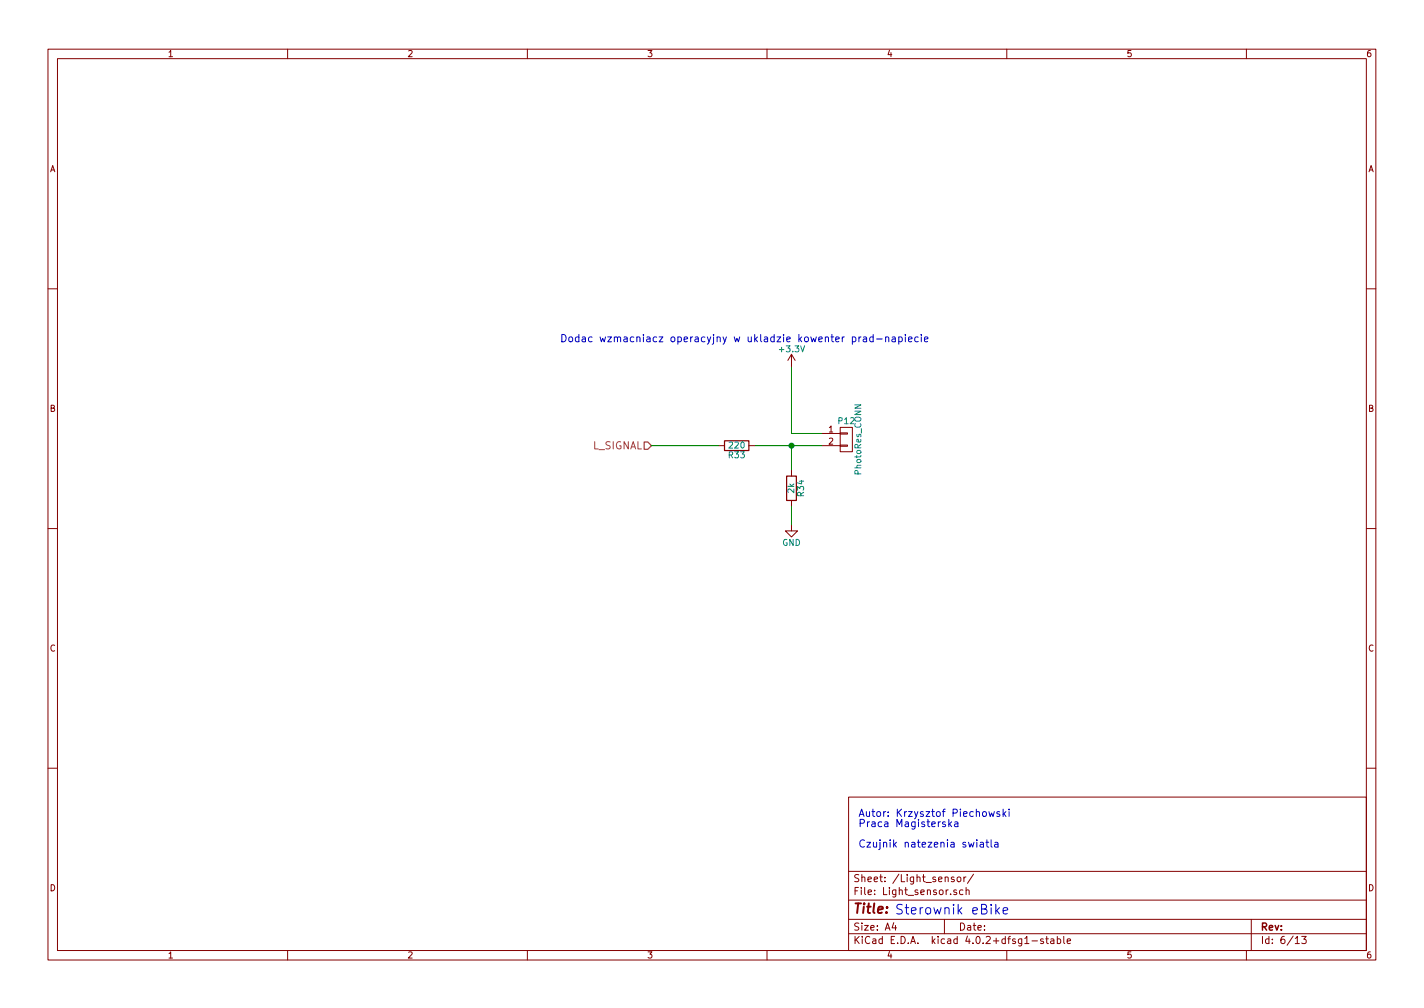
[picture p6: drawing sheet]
<svg xmlns="http://www.w3.org/2000/svg" width="297mm" height="210mm" viewBox="0 0 297 210" stroke-linecap="round" stroke-linejoin="round" font-family="sans-serif">
<g fill="none" stroke="#840000" stroke-width=".21">
<path d="M10 10.3h277v189.9h-277zM12 12.2h273v186.1h-273zM60 10.3v1.9M110 10.3v1.9M160 10.3v1.9M210 10.3v1.9M260 10.3v1.9M10 60.2h2M165.1 73.9v2.5M165.1 73.9l-.8 1.3M165.1 73.9l.8 1.3M285 60.2h2"/>
<path d="M149.9 93h1.2M156.2 93h1.3M165.1 98v1.3M171.4 90.4h3.9M171.4 93h3.9M175.3 92.8h1.5v.3h-1.5zM175.3 90.3h1.5v.2h-1.5zM175.3 89.1h2.5v5.1h-2.5zM10 110.3h2M165.1 109.5v1.2h1.3l-1.3 1.3-1.3-1.3h1.3M165.1 104.4v1.3M285 110.3h2"/>
<path d="M10 160.2h2M177 166.3h108v32h-108zM285 160.2h2M60 198.3v1.9M110 198.3v1.9M160 198.3v1.9M177 194.8h108M177 191.8h108M177 187.8h108M177 181.8h108M186.4 192.5l-.3 1h.9M186.8 193v1"/>
<path d="M197 191.8v3M199 183l-.3-.1-.3 .2 .1 .3 .5 .1v.3h-.6M199.5 185.7l-.3-.1-.3 .2 .1 .2 .5 .2v.3h-.6M199.7 183.1l.2-.2 .5 .2v.5l-.1 .2-.4 .1-.2-.1zM200.9 185.7l-.5-.1-.2 .3v.6l.2 .1 .5-.1M201.1 182.9v1M201.5 182.9l-.4 .3M201.5 185.7l.2-.1 .4 .1 .1 .9M201.5 185.1v1.5M203.1 182.3l-1.3 2M210 198.3v1.9M215.3 196.3h1.1"/>
<path d="M217.6 195.9l-.3-.1-.3 .2 .1 .3 .5 .1v.3h-.6M218.1 195.8h.6M218.3 195.3v1.3l.4 .2M219.2 195.9h.6v.9M219.8 196.2l-.4 .1-.3 .2 .3 .3 .4-.1M220.5 195.9l.5-.1 .3 .3-.2 .6h-.6M220.5 195.3v1.5M221.9 195.3v1.3l.2 .2M222.6 196.3l.7-.1v-.3l-.5-.1-.2 .2 .1 .7h.6M260 198.3v1.9M261 191.8v6.5M270.2 196.8h.8"/>
<path d="M271.5 195.3h1l-.5 .6 .4 .1v.7l-.2 .1-.7-.1"/>
</g>
<path d="M134.4 92.2h.7l.8 .8-.8 .7h-.7z" fill="none" stroke="#848400" stroke-width=".25"/>
<path d="M151.1 91.9h5.1v2.1h-5.1zM164.1 99.3h2v5.1h-2z" fill="none" stroke="#840000" stroke-width=".25"/>
<path d="M165.1 76.4v14h6.3M135.9 93h14M157.5 93h13.9M165.1 93v5M165.1 105.7v3.8" fill="none" stroke="#008400" stroke-width=".21"/>
<circle cx="165.1" cy="93" r=".51" fill="#008400" stroke="#008400" stroke-width=".25"/>
<g fill="none" stroke="#0000c2" stroke-width=".21">
<path d="M180.1 70.4h.6l.1 .9M180.8 70.6l-.7 .2a.3 .3 0 0 0 .2 .5l.5-.1M182.1 70.4l-.4-.1-.3 .3 .2 .6h.5M182.1 69.8v1.5M182.9 70.7h1.1M184.7 70.4h.1a.36 .36 0 0 1 .6 .1v.8M184.7 70.3v1M186.1 70.4h.6l.1 .9M186.8 70.6l-.7 .2a.3 .3 0 0 0 .2 .5l.5-.1M187.5 70.4l.4-.1 .3 .3-.1 .6h-.6M187.5 70.3v1.5M188.8 69.8v.1"/>
<path d="M188.8 70.3v1M189.5 70.8l.7-.2v-.2l-.5-.1-.2 .2 .1 .7h.6M191.5 70.4l-.4-.1-.3 .3 .2 .6h.5M192.2 69.8v.1M192.2 70.3v1M192.8 70.8l.8-.2-.1-.2-.4-.1-.3 .2 .1 .7h.6M197.9 170.9v1.5M198.1 171.9l.4 .5M198.5 171.4l-.6 .6M199.2 171.5h.5l.1 .9M199.8 171.8l-.6 .1a.3 .3 0 0 0 .1 .5h.5M203.8 175.2v.1"/>
<path d="M203.8 175.7v1M204.5 175.8h.6l.1 .9M205.2 176l-.7 .2a.3 .3 0 0 0 .1 .5l.6-.1M205.7 175.7h.5M205.9 175.2v1.3l.3 .2M206.3 169.3l.3 1 .2-.7 .3 .7 .3-1M206.7 175.2v1.3l.3 .2M207.5 175.8h.6l.1 .9M208.2 176l-.7 .2a.3 .3 0 0 0 .2 .5l.5-.1M208.5 169.4l-.3-.1-.3 .2 .1 .2 .5 .2v.3h-.6M209.2 168.8v1.5M209.4 169.7l.4 .6"/>
<path d="M209.8 169.3l-.6 .6M210.5 168.8v.1M210.5 169.3v1M207.7 188.6v2M207.9 189.9l.6 .7M208.5 189.3l-.8 .8M209.2 190l1-.2-.1-.4-.6-.1-.3 .3 .1 .9h.8"/>
</g>
<text font-size="2.8" fill="#840000" x="178" y="190.5">Title:</text>
<text font-size="2.8" fill="#0000c2" x="186.7" y="190.7">Sterownik eBike</text>
<g font-size="2.1" fill="#0000c2">
<text x="116.8" y="71.4">Dodac wzmacniacz operacyjny w ukladzie kowenter prad-napiecie</text>
<text x="179.1" y="170.4">Autor: Krzysztof Piechowski</text>
<text x="179.1" y="172.5">Praca Magisterska</text>
<text x="179.1" y="176.8">Czujnik natezenia swiatla</text>
</g>
<text font-size="2.1" fill="#848400" x="123.5" y="93.7">L_SIGNAL</text>
<g font-size="2.1" fill="#840000">
<text x="178" y="184">Sheet: /Light_sensor/</text>
<text x="178" y="186.7">File: Light_sensor.sch</text>
<text x="178" y="196.9">KiCad E.D.A. kicad 4.0.2+dfsg1-stable</text>
<text x="178" y="194.1">Size: A4</text>
<text x="200" y="194.1">Date:</text>
<text x="263" y="194.1">Rev:</text>
<text x="263" y="196.9">Id: 6/13</text>
</g>
<g font-size="1.8" fill="#840000">
<text x="35" y="11.9">1</text>
<text x="85" y="11.9">2</text>
<text x="135" y="11.9">3</text>
<text x="185" y="11.9">4</text>
<text x="235" y="11.9">5</text>
<text x="285" y="11.9">6</text>
<text x="10.4" y="35.9">A</text>
<text x="285.4" y="35.9">A</text>
<text x="10.4" y="85.9">B</text>
<text x="285.4" y="85.9">B</text>
<text x="172.9" y="90.2">1</text>
<text x="172.9" y="92.7">2</text>
<text x="10.4" y="135.9">C</text>
<text x="285.4" y="135.9">C</text>
<text x="10.4" y="185.9">D</text>
<text x="285.4" y="185.9">D</text>
<text x="35" y="199.9">1</text>
<text x="85" y="199.9">2</text>
<text x="135" y="199.9">3</text>
<text x="185" y="199.9">4</text>
<text x="235" y="199.9">5</text>
<text x="285" y="199.9">6</text>
</g>
<g font-size="1.8" fill="#008484">
<text x="162.8" y="73.5">+3.3V</text>
<text x="175" y="88.4">P12</text>
<text x="152" y="95.5">R33</text>
<text x="152.2" y="93.5">220</text>
<text x="179.6" y="98.9" transform="rotate(-90 179.6 98.9)">PhotoRes_CONN</text>
<text x="165.7" y="102.8" transform="rotate(-90 165.7 102.8)">2k</text>
<text x="167.7" y="103.5" transform="rotate(-90 167.7 103.5)">R34</text>
<text x="163.1" y="113.8">GND</text>
</g>
</svg>
